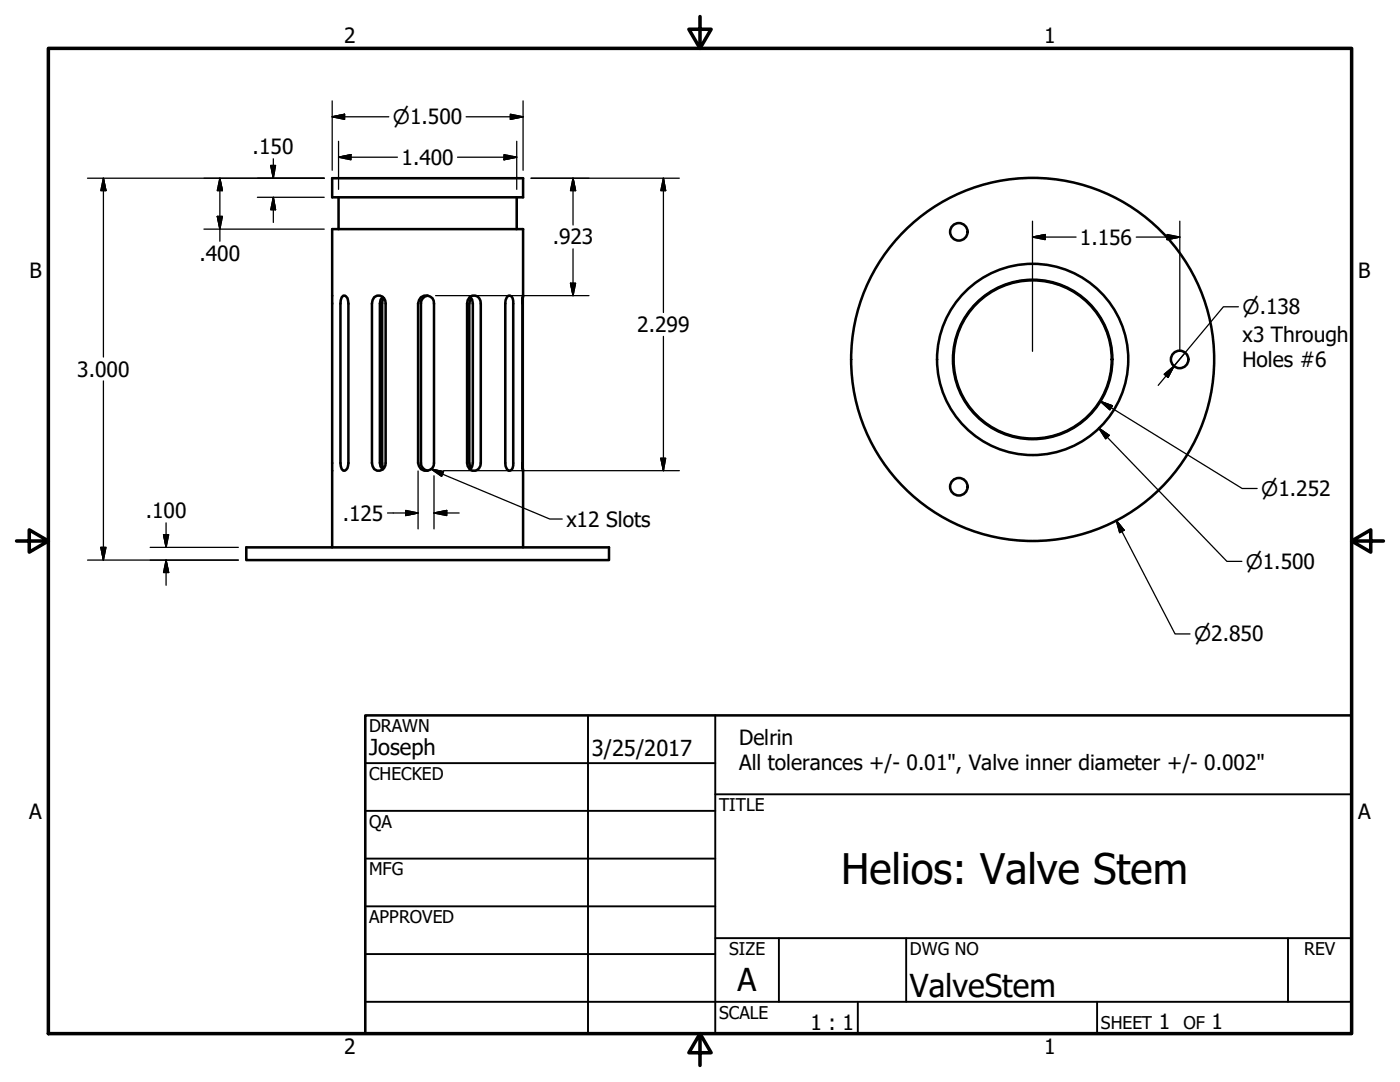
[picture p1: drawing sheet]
<svg xmlns="http://www.w3.org/2000/svg" width="279mm" height="216mm" viewBox="0 0 279 216" stroke-linecap="round" stroke-linejoin="round" font-family="sans-serif">
<!-- layer: Visible (ANSI) -->
<g fill="none" stroke="#000" stroke-width=".51">
<path d="M66.3 35.6h38.1v3.8h-38.1zM67.6 39.4v6.3M103.1 39.4v6.3M68.2 59.3l.3-.3a.96 .96 0 0 1 1 1v32.4a1.24 1.24 0 0 1-1 1.5l-.3-.3-.3-1.2v-31.8zM74.7 59.3a1.41 1.41 0 0 1 1.5-.1 1.41 1.41 0 0 1 .8 1.4v31.8a1.38 1.38 0 0 1-1.4 1.5 1.38 1.38 0 0 1-1.4-1.5v-31.8l.2-.7zM76.4 59.2l-.5 .6-.1 .8v31.8l.1 .7 .5 .6M76.6 59.5l-.3 .5v.6v31.8v.6l.3 .4M84 59.3a1.59 1.59 0 0 1 1.7-.2 1.59 1.59 0 0 1 .9 1.5v31.8a1.59 1.59 0 0 1-1.6 1.5 1.59 1.59 0 0 1-1.6-1.5v-31.8l.2-.7zM85.3 59a1.53 1.53 0 0 0-1.3 1.6v31.8a1.53 1.53 0 0 0 1.3 1.5M93.7 59.3a1.36 1.36 0 0 1 1.6-.1 1.36 1.36 0 0 1 .6 1.4v31.8a1.38 1.38 0 0 1-1.3 1.5 1.38 1.38 0 0 1-1.4-1.5v-31.8l.1-.7zM93.8 59.2l.4 .6 .2 .8v31.8l-.2 .7-.4 .6M94 59.5l-.3 1.1v31.8l.3 1"/>
<path d="M101.2 59.3l.3-.3h.3a1.38 1.38 0 0 1 .6 1.6v31.8a1.15 1.15 0 0 1-.9 1.5l-.6-.9-.1-.6v-31.8l.1-.7zM104.3 59l.1 34.9-.1-.9zM104.4 59v-13.3h-38.1v63.5M187 71.7a19.1 19.1 0 0 1 28.1-16.8 19.1 19.1 0 0 1 1.5 32.8 19.1 19.1 0 0 1-29.5-14.2l-.1-1.8M104.4 93.9v15.3M49.1 109.2h72.4v2.6h-72.4z"/>
<circle cx="191.4" cy="46.3" r="1.75"/>
<circle cx="206.1" cy="71.7" r="15.9"/>
<circle cx="206.1" cy="71.7" r="15.8"/>
<circle cx="206.1" cy="71.7" r="36.2"/>
<circle cx="235.4" cy="71.7" r="1.75"/>
<circle cx="191.4" cy="97.1" r="1.75"/>
</g>
<!-- layer: Border (ANSI) -->
<path d="M9.7 9.7h260v196.5h-260zM139.7 3.3v6.4l-2.2-3.9h4.4l-2.2 3.9M3.3 107.9h6.4l-3.9-2.2v4.5l3.9-2.3M269.7 107.9l3.9 2.3v-4.5l-3.9 2.2h6.4M139.7 206.2l2.2 3.9h-4.4l2.2-3.9v6.4" fill="none" stroke="#000" stroke-width=".7"/>
<!-- layer: Title (ANSI) -->
<g fill="none" stroke="#000" stroke-width=".38">
<path d="M72.9 152.3h69.8M117.3 142.7v63.5M142.7 158.5h127M142.7 142.7v63.5M72.9 161.8h69.8M72.9 171.3h69.8M72.9 199.9h196.8M72.9 180.8h69.8M72.9 190.4h69.8M142.7 187.2h127M155.4 187.2v12.7M171.2 199.9v6.3"/>
<path d="M180.8 187.2v12.7M218.9 199.9v6.3M257 187.2v12.7"/>
</g>
<path d="M72.9 142.7h196.8v63.5h-196.8z" fill="none" stroke="#000" stroke-width=".51"/>
<!-- layer: Dimension (ANSI) -->
<g fill="none" stroke="#000" stroke-width=".25">
<path d="M17.5 35.6h47.2M20.6 35.6l.5 2.4h-1zM20.6 35.6v35.6M43.9 35.6l.5 2.4h-1zM43.9 35.6v12.5M51.4 39.4h13.3M54 33h1l-.5 2.6zM54.5 39.4l.5 2.4h-1zM54.5 31.7v3.9M54.5 39.4v5M66.3 23.3l2.5-.5v1zM66.3 23.3h11.3"/>
<path d="M66.3 20.1v13.9M67.6 31.4l2.4-.5v1zM67.6 31.4h11.7M67.6 28.2v9.6M91.3 31.4h11.8M93 23.3h11.4M100.6 30.9l2.5 .5-2.5 .5zM101.9 22.8l2.5 .5-2.5 .5zM103.1 28.2v9.6M104.4 20.1v13.9M106 35.6h29.6M114.4 35.6l.5 2.4h-1z"/>
<path d="M114.4 35.6v9.3M132.4 35.6l.4 2.4h-.9zM132.4 35.6v26.8M40.7 45.7h24M43.4 43.2h1l-.5 2.5zM86.9 59h30.6M113.9 56.5h1l-.5 2.5zM114.4 49.7v9.3M206.1 47.3l2.5-.5v1zM206.1 47.3h8.7M206.1 44.1v26M226.8 47.3h8.7"/>
<path d="M232.9 46.8l2.6 .5-2.6 .5zM235.5 44.1v26M20.6 76v35.8M132.4 67.1v26.8M232.3 74.7l2-1.7-1.2 2.3zM234.3 73l-3.2 3.9M236.5 70.4l-2.2 2.6M247.1 61.2h-2.9l-9.9 11.8M83.4 94v11.5M86.6 94.9v10.6M88.5 93.9h47.1M131.9 91.4h.9l-.4 2.5z"/>
<path d="M219.3 85.4l2.1 1.5-.7 .7zM219.3 85.4l25.6 26.6h2.9M219.6 80.1l2.4 .9-.5 .8zM219.6 80.1l28.3 17.4h3M17.5 111.8h30.1M20.1 109.2h1l-.5 2.6zM30 109.2h17.6M32.6 106.7h1.1l-.6 2.5zM33.1 111.8l.6 2.4h-1.1zM33.1 104.3v4.9M33.1 111.8v5M77.3 102.4h6.1"/>
<path d="M81 101.9l2.4 .5-2.4 .5zM86.6 102.4l2.6-.5v1zM86.6 102.4h5M222.8 103.8l1.5 2-.8 .5zM222.8 103.8l11.7 22.7h3"/>
</g>
<g fill="#000" stroke="#000" stroke-width=".25">
<path d="M20.6 35.6l.5 2.4zM20.6 35.6l.5 2.4h-1zM43.9 35.6l.5 2.4zM43.9 35.6l.5 2.4h-1zM54 33l.5 2.6zM54 33h1l-.5 2.6zM66.3 23.3l2.5-.5zM66.3 23.3l2.5-.5v1zM67.6 31.4l2.4-.5zM67.6 31.4l2.4-.5v1zM100.6 31.9l2.5-.5zM100.6 30.9l2.5 .5-2.5 .5z"/>
<path d="M101.9 23.8l2.5-.5zM101.9 22.8l2.5 .5-2.5 .5zM114.4 35.6l.5 2.4zM114.4 35.6l.5 2.4h-1zM132.4 35.6l.4 2.4zM132.4 35.6l.4 2.4h-.9zM43.4 43.2l.5 2.5zM43.4 43.2h1l-.5 2.5zM54.5 39.4l.5 2.4zM54.5 39.4l.5 2.4h-1zM113.9 56.5l.5 2.5zM113.9 56.5h1l-.5 2.5z"/>
<path d="M206.1 47.3l2.5-.5zM206.1 47.3l2.5-.5v1zM232.9 47.8l2.6-.5zM232.9 46.8l2.6 .5-2.6 .5zM234.3 73l-1.2 2.3zM232.3 74.7l2-1.7-1.2 2.3zM131.9 91.4l.5 2.5zM131.9 91.4h.9l-.4 2.5zM219.3 85.4l2.1 1.5zM219.3 85.4l2.1 1.5-.7 .7zM219.6 80.1l2.4 .9zM219.6 80.1l2.4 .9-.5 .8z"/>
<path d="M20.1 109.2l.5 2.6zM20.1 109.2h1l-.5 2.6zM32.6 106.7l.5 2.5zM32.6 106.7h1.1l-.6 2.5zM33.1 111.8l.6 2.4zM33.1 111.8l.6 2.4h-1.1zM81 102.9l2.4-.5zM81 101.9l2.4 .5-2.4 .5zM86.6 102.4l2.6-.5zM86.6 102.4l2.6-.5v1zM222.8 103.8l1.5 2zM222.8 103.8l1.5 2-.8 .5z"/>
</g>
<!-- layer: Symbol (ANSI) -->
<path d="M86 93.6l2.5 .5-.4 1zM86 93.6l23.7 10h2.5" fill="none" stroke="#000" stroke-width=".25"/>
<path d="M86 93.6l2.5 .5zM86 93.6l2.5 .5-.4 1z" fill="#000" stroke="#000" stroke-width=".25"/>
<text font-size="8.4" x="167.9" y="176.3">Helios: Valve Stem</text>
<g font-size="6.3">
<text x="147.2" y="197.7">A</text>
<text x="181.6" y="199">ValveStem</text>
</g>
<g font-size="4.4">
<text x="73.7" y="150.6">Joseph</text>
<text x="118.1" y="150.8">3/25/2017</text>
</g>
<g font-size="4.2">
<text x="68.7" y="8.6">2</text>
<text x="208.4" y="8.6">1</text>
<text x="50.4" y="30.8">.150</text>
<text x="80.1" y="32.9">1.400</text>
<text x="39.8" y="52">.400</text>
<text x="110.3" y="48.8">.923</text>
<text x="215.5" y="48.8">1.156</text>
<text x="5.9" y="55.5">B</text>
<text x="271.1" y="55.5">B</text>
<text x="127.2" y="66.3">2.299</text>
<text x="248" y="68.2">x3 Through</text>
<text x="15.4" y="75.2">3.000</text>
<text x="248" y="73.2">Holes #6</text>
<text x="29.1" y="103.4">.100</text>
<text x="68.4" y="103.9">.125</text>
<text x="113" y="105.1">x12 Slots</text>
<text x="147.5" y="148.7">Delrin</text>
<text x="147.5" y="153.7">All tolerances +/- 0.01&quot;, Valve inner diameter +/- 0.002&quot;</text>
<text x="5.8" y="163.4">A</text>
<text x="271" y="163.4">A</text>
<text x="161.7" y="205.5">1 : 1</text>
<text x="231.3" y="205.4">1</text>
<text x="241.8" y="205.4">1</text>
<text x="68.7" y="210.3">2</text>
<text x="208.4" y="210.3">1</text>
</g>
<g font-size="4">
<text x="78.4" y="24.8">⌀1.500</text>
<text x="248" y="62.7">⌀.138</text>
<text x="251.7" y="98.9">⌀1.252</text>
<text x="248.6" y="113.5">⌀1.500</text>
<text x="238.3" y="128">⌀2.850</text>
</g>
<g font-size="3.5">
<text x="73.7" y="146">DRAWN</text>
<text x="73.7" y="155.6">CHECKED</text>
<text x="143.5" y="161.8">TITLE</text>
<text x="73.7" y="165.2">QA</text>
<text x="73.7" y="174.7">MFG</text>
<text x="73.7" y="184.2">APPROVED</text>
<text x="145.5" y="190.6">SIZE</text>
<text x="181.6" y="190.6">DWG NO</text>
<text x="260.3" y="190.5">REV</text>
<text x="143.5" y="203.3">SCALE</text>
<text x="219.7" y="205.4">SHEET</text>
<text x="236.2" y="205.4">OF</text>
</g>
</svg>
